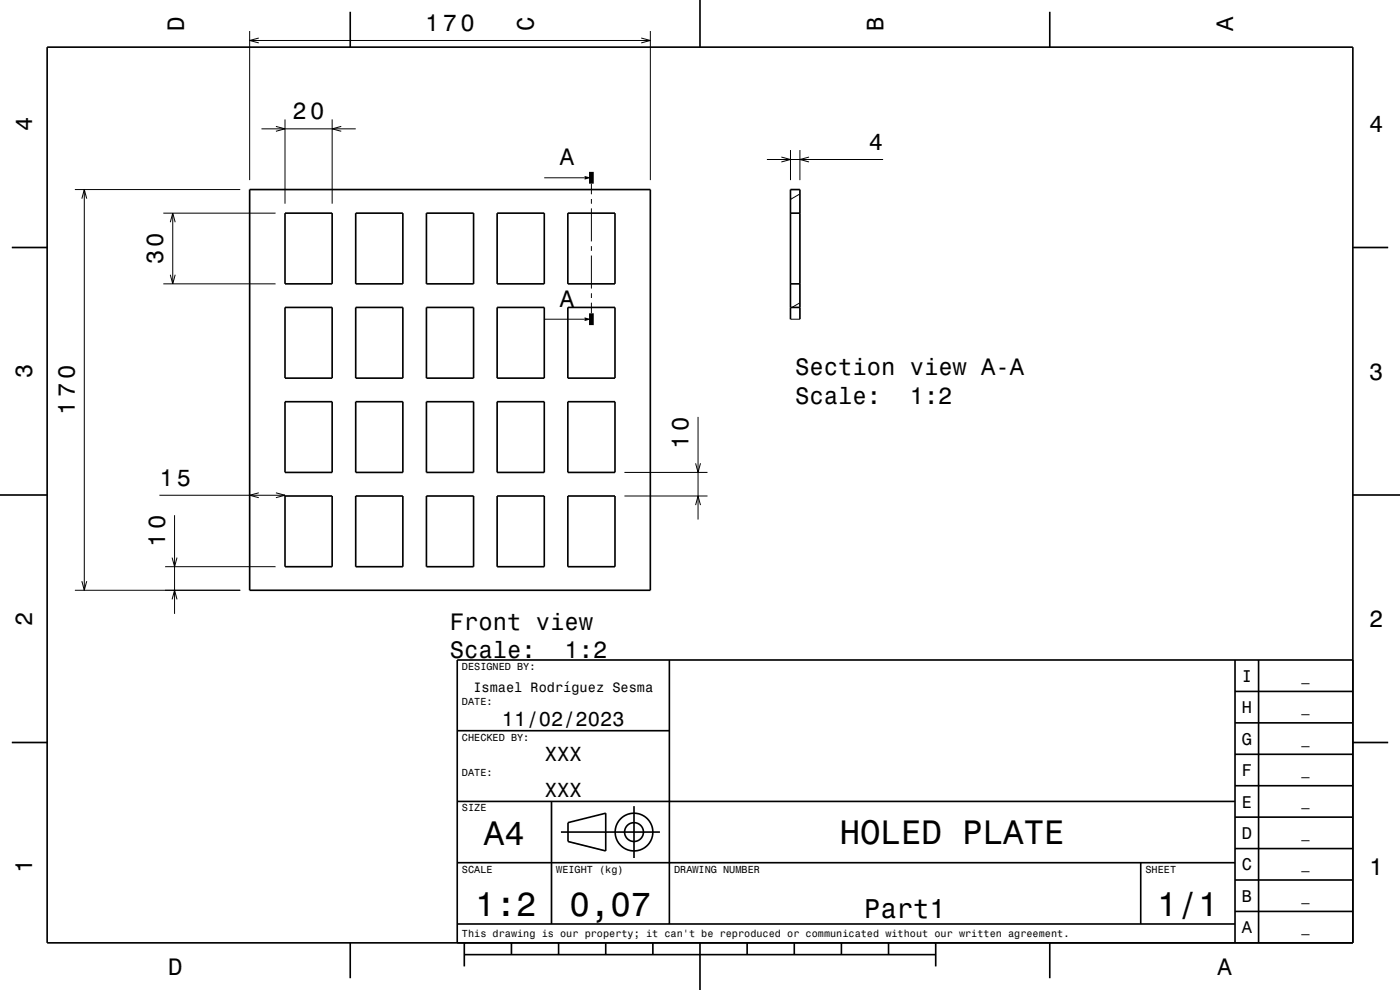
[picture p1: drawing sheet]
<svg xmlns="http://www.w3.org/2000/svg" width="297mm" height="210mm" viewBox="0 0 297 210" stroke-linecap="round" stroke-linejoin="round" font-family="sans-serif">
<g fill="none" stroke="#000" stroke-width=".21">
<path d="M53 6.6v31.6M53 8.6h85M54.9 8.1l-1.9 .5 1.9 .5M136 8.1l2 .5-2 .5M138 6.6v31.6M55.5 27.3h20M58.5 26.8l2 .5-2 .5M60.5 25.3v17.9M70.5 25.3v17.9M72.4 26.8l-1.9 .5 1.9 .5M115.5 37.7h8.5M125.5 39v2.2"/>
<path d="M162.7 33.8h24.6M165.8 33.3l1.9 .5-1.9 .6M167.7 31.8v6.4M169.7 31.8v6.4M171.6 33.3l-1.9 .5 1.9 .6M15.9 40.2h35.1M17.4 42.1l.5-1.9 .5 1.9M17.9 40.2v85M34.6 45.2h23.9M36.1 47.1l.5-1.9 .6 1.9M36.1 58.3l.5 1.9 .6-1.9M36.6 45.2v15"/>
<path d="M125.5 42.2v1M125.5 44.2v7M125.5 52.2v1M125.5 54.2v7M169.7 41.1l-2 1.2M34.6 60.2h23.9M115.5 67.7h8.5M125.5 62.2v1M125.5 64.2v2.3M167.7 67.7h2M169.7 64.2l-1.7 1M147.6 98.3l.5 1.9 .5-1.9"/>
<path d="M148.1 88.4v21.8M33.8 105.1h26.7M36.5 118.3l.5 1.9 .5-1.9M37 109.3v20.9M54.9 104.5l-1.9 .6 1.9 .5M58.5 104.5l2 .6-2 .5M132.5 105.2h17.6M132.5 100.2h17.6M147.6 107.1l.5-1.9 .5 1.9M15.9 125.2h35.1M17.4 123.3l.5 1.9 .5-1.9M35 120.2h23.5"/>
<path d="M36.5 127.1l.5-1.9 .5 1.9"/>
</g>
<g fill="none" stroke="#000" stroke-width=".35">
<path d="M10 10h277v190h-277zM74.3 2.5v7.5M148.5 0v10M222.7 2.5v7.5M2.5 52.5h7.5M53 40.2h85v85h-85zM60.5 45.2h10v15h-10zM75.5 45.2h10v15h-10zM90.5 45.2h10v15h-10zM105.5 45.2h10v15h-10zM120.5 45.2h10v15h-10zM167.7 45.2h2"/>
<path d="M287 52.5h7.5M60.5 65.2h10v15h-10zM75.5 65.2h10v15h-10zM90.5 65.2h10v15h-10zM105.5 65.2h10v15h-10zM120.5 65.2h10v15h-10zM167.7 67.7v-27.5h2v27.5M167.7 60.2h2M167.7 65.2h2M60.5 85.2h10v15h-10zM75.5 85.2h10v15h-10zM90.5 85.2h10v15h-10z"/>
<path d="M105.5 85.2h10v15h-10zM120.5 85.2h10v15h-10zM0 105h10M60.5 105.2h10v15h-10zM75.5 105.2h10v15h-10zM90.5 105.2h10v15h-10zM105.5 105.2h10v15h-10zM120.5 105.2h10v15h-10zM287 105h10M142 140v56M262 140v60M267 140v60"/>
<path d="M287 140h-190v60M2.5 157.5h7.5M97 155h45M262 153.3h25M262 146.7h25M287 157.5h7.5M97 170h165M117 170v26M119 176.5h21M120.5 174.5l8-2v8l-8-2zM134.5 171v11M262 173.3h25"/>
<path d="M262 166.7h25M262 160h25M97 196h165M97 183h165M242 183v13M262 193.3h25M262 186.7h25M262 180h25M74.3 200v7.5M98.5 202.5h100M98.5 200v5M108.5 200v2.5"/>
<path d="M118.5 200v2.5M128.5 200v2.5M138.5 200v2.5M148.5 200v10M158.5 200v2.5M168.5 200v2.5M178.5 200v2.5M188.5 200v2.5M198.5 200v5M222.7 200v7.5"/>
<circle cx="134.5" cy="176.5" r="2"/>
<circle cx="134.5" cy="176.5" r="4"/>
</g>
<path d="M125.5 36.5v2.5M125.5 66.5v2.5" fill="none" stroke="#000" stroke-width="1" stroke-linecap="butt"/>
<g fill="#000">
<path d="M124 37.3l1.5 .4-1.5 .4z" fill-rule="evenodd"/>
<path d="M124 67.3l1.5 .4-1.5 .4z" fill-rule="evenodd"/>
</g>
<g font-size="7.2">
<text x="102.7" y="179.3">A4</text>
<text x="178.1" y="179.1">HOLED PLATE</text>
<text x="100.8" y="194.3">1:2</text>
<text x="120.8" y="194.3">0,07</text>
<text x="245.5" y="194.3">1/1</text>
</g>
<text font-size="5.8" x="183.3" y="194.6">Part1</text>
<g font-size="5">
<text x="39" y="6.5" transform="rotate(-90 39 6.5)">D</text>
<text x="90.2" y="6.6">170</text>
<text x="113.2" y="6.5" transform="rotate(-90 113.2 6.5)">C</text>
<text x="187.4" y="6.5" transform="rotate(-90 187.4 6.5)">B</text>
<text x="261.6" y="6.5" transform="rotate(-90 261.6 6.5)">A</text>
<text x="6.8" y="27.8" transform="rotate(-90 6.8 27.8)">4</text>
<text x="62.1" y="25.3">20</text>
<text x="290.5" y="28.1">4</text>
<text x="118.8" y="35.1">A</text>
<text x="184.3" y="31.8">4</text>
<text x="34.6" y="56.1" transform="rotate(-90 34.6 56.1)">30</text>
<text x="118.8" y="65.1">A</text>
<text x="6.8" y="80.3" transform="rotate(-90 6.8 80.3)">3</text>
<text x="168.7" y="79.6">Section view A-A</text>
<text x="290.5" y="80.6">3</text>
<text x="15.9" y="88" transform="rotate(-90 15.9 88)">170</text>
<text x="168.7" y="85.6">Scale:</text>
<text x="193" y="85.6">1:2</text>
<text x="146.1" y="95.2" transform="rotate(-90 146.1 95.2)">10</text>
<text x="33.8" y="103.1">15</text>
<text x="35" y="116" transform="rotate(-90 35 116)">10</text>
<text x="6.8" y="132.8" transform="rotate(-90 6.8 132.8)">2</text>
<text x="95.5" y="133.6">Front view</text>
<text x="290.5" y="133.1">2</text>
<text x="95.5" y="139.6">Scale:</text>
<text x="119.8" y="139.6">1:2</text>
<text x="6.8" y="185.3" transform="rotate(-90 6.8 185.3)">1</text>
<text x="290.5" y="185.6">1</text>
<text x="35.7" y="206.8">D</text>
<text x="258.3" y="206.8">A</text>
</g>
<g font-size="4.3">
<text x="106.5" y="154">11/02/2023</text>
<text x="115.6" y="161.5">XXX</text>
<text x="115.6" y="169">XXX</text>
</g>
<g font-size="3.6">
<text x="263.4" y="144.6">I</text>
<text x="263.4" y="151.3">H</text>
<text x="263.4" y="158">G</text>
<text x="263.4" y="164.6">F</text>
<text x="263.4" y="171.3">E</text>
<text x="263.4" y="178">D</text>
<text x="263.4" y="184.6">C</text>
<text x="263.4" y="191.3">B</text>
<text x="263.4" y="198">A</text>
</g>
<g font-size="2.9">
<text x="100.4" y="146.8">Ismael Rodríguez Sesma</text>
<text x="276.1" y="144.4">_</text>
<text x="276.1" y="151">_</text>
<text x="276.1" y="157.7">_</text>
<text x="276.1" y="164.4">_</text>
<text x="276.1" y="171">_</text>
<text x="276.1" y="177.7">_</text>
<text x="276.1" y="184.4">_</text>
<text x="276.1" y="191.1">_</text>
<text x="276.1" y="197.7">_</text>
</g>
<g font-size="2.2">
<text x="98" y="142.1">DESIGNED BY:</text>
<text x="98" y="149.6">DATE:</text>
<text x="98" y="157.1">CHECKED BY:</text>
<text x="98" y="164.6">DATE:</text>
<text x="98" y="172.1">SIZE</text>
<text x="98" y="185.1">SCALE</text>
<text x="118" y="185.1">WEIGHT (kg)</text>
<text x="143" y="185.1">DRAWING NUMBER</text>
<text x="243" y="185.1">SHEET</text>
<text x="98" y="198.8">This drawing is our property; it can't be reproduced or communicated without our written agreement.</text>
</g>
</svg>
